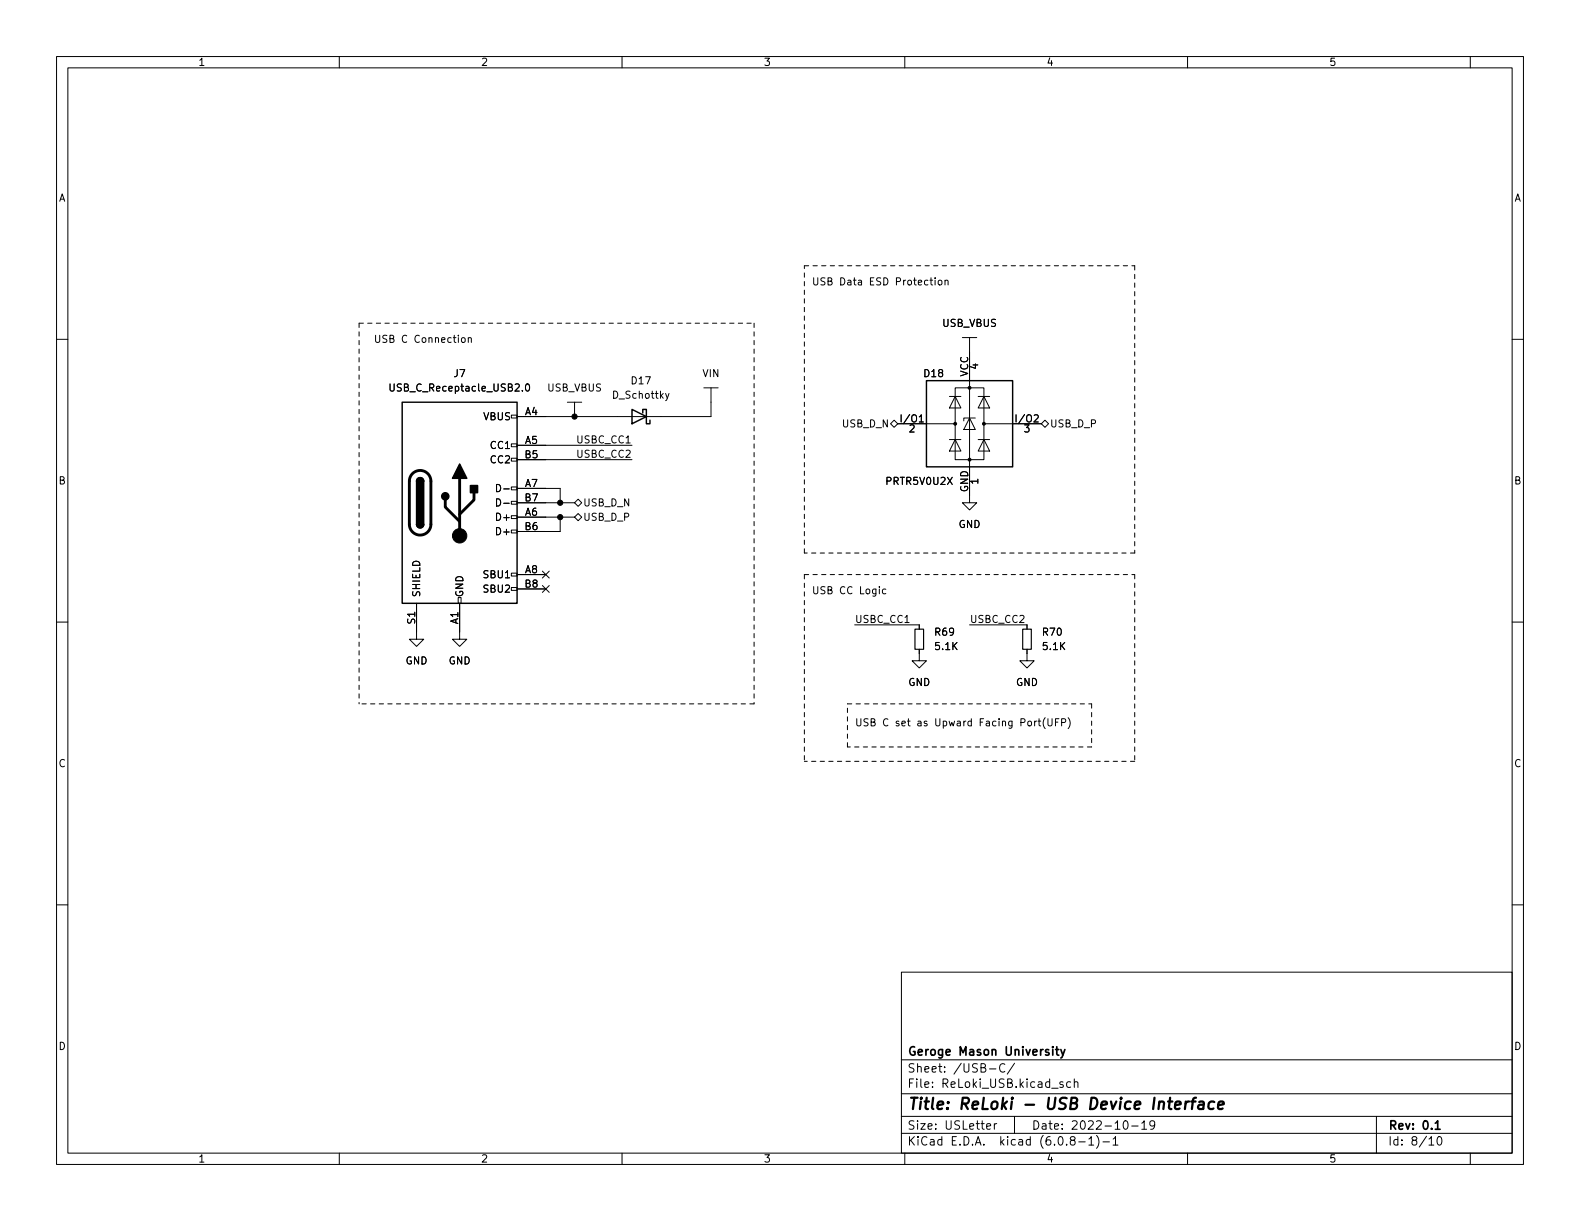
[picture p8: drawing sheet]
<svg xmlns="http://www.w3.org/2000/svg" width="279mm" height="216mm" viewBox="0 0 279 216" stroke-linecap="round" stroke-linejoin="round" font-family="sans-serif">
<g fill="none" stroke="#000" stroke-width=".18">
<path d="M10 10h259.4v195.9h-259.4zM12 12h255.4v191.9h-255.4zM60 10v2M110 10v2M160 10v2M210 10v2M260 10v2M10 60h2M81.7 59.8l.3-.1 .3 .2v.4l-.3 .3-.3-.1-.1-.2zM82.8 59.8l.2-.1 .3 .1 .1 .8M82.8 59.7v.9M164.5 49.5h.4"/>
<path d="M164.6 49.1v1.1l.3 .2M165.4 49.1v.1M165.4 49.5v.9M166 49.6l.3-.1 .3 .3v.3l-.3 .3-.3-.1-.1-.2zM167.1 49.7l.2-.2 .3 .1 .1 .8M167.1 49.5v.9M170.2 59.7h2.5M171.4 59.7v29.2h1.3l-1.3 1.3-1.2-1.3h1.2M267.4 60h2M69 67.9v1l.2 .3h.3l.2-.3v-1M90.4 78.5h1v.5h-1zM90.4 73.4h1v.5h-1z"/>
<path d="M91.4 78.7h20.4M93 68l.2-.1a.68 .68 0 0 1 .5 .6 .68 .68 0 0 1-.5 .7l-.2-.2-.1-.3zM100.3 71.1h2.6M101.6 71.1v2.6M118.3 69.6l-.4 1.1-.2 .1M124.5 68.6h2.5M125.7 68.6v5.1h-34.3M157.5 74.9l.6-.6 .6 .6-.6 .7zM158.7 74.9h10.2M162.6 74.6h.7M167.9 77.7h2M167.9 70.1h2"/>
<path d="M168.9 68.6h5.1v12.7h-5.1zM168.9 77.7l1 2.1h-2zM168.9 70.1l1 2h-2zM171.4 73.9l1.1 2h-2.1zM172.5 73.9h-2.1v.5M173 77.7h2M173 70.1h2M174 77.7l1 2.1h-2zM174 70.1l1 2h-2zM174 74.9h10.1M184.1 74.9l.7-.6 .6 .6-.6 .7zM87.8 85.7a.64 .64 0 0 1 .7 .6 .64 .64 0 0 1-.7 .6z"/>
<path d="M87.8 88.2a.64 .64 0 0 1 .7 .6 .64 .64 0 0 1-.7 .7zM90.4 93.7h1v.5h-1zM90.4 91.2h1v.5h-1zM90.4 88.6h1v.6h-1zM90.4 86.1h1v.5h-1zM90.4 81h1v.5h-1zM91.4 91.4h10.2M91.4 86.4h7.7v2.5M91.4 81.3h20.4M91.4 88.9h10.2M99.1 91.4v2.6h-7.7M101.6 88.9l.6-.6 .7 .6-.7 .6z"/>
<path d="M101.6 91.4l.6-.6 .7 .6-.7 .7zM10 110h2M73.7 106.7v6.3h1.2l-1.2 1.3-1.3-1.3h1.3M81 105.7h.5v1h-.5zM81.3 106.7v6.3h1.2l-1.2 1.3-1.3-1.3h1.3M90.4 103.9h1v.5h-1zM90.4 101.3h1v.6h-1zM91.4 101.6h5.1M91.4 104.1h5.1M95.9 101l1.2 1.2M95.9 103.5l1.2 1.2M97.1 101l-1.2 1.2"/>
<path d="M97.1 103.5l-1.2 1.2M151.1 110.5h11.5v.8M155.5 103.7v.2M156.6 104.2h-.3l-.3 .2 .2 .5h.4M162.6 114.8v2h1.2l-1.2 1.3-1.3-1.3h1.3M171.4 110.5h10.2v.8M181.6 114.8v2h1.3l-1.3 1.3-1.3-1.3h1.3M267.4 110h2M183.3 127.5l-.3 .3M183.6 127.5h.4M183.7 127.1v1.1l.3 .2M184.8 126.9a1.46 1.46 0 0 0 0 1.9"/>
<path d="M185.3 127.1v1l.3 .3h.2l.2-.3v-1M186.6 127.7h.5M187.3 127.1h-.7v1.3M187.7 127.8l.6-.1 .2-.2-.1-.3-.7-.1v1.3M188.9 126.9a1.46 1.46 0 0 1 0 1.9M10 160h2M267.4 160h2M159.4 171.9h108v32h-108zM159.4 197.4h108M159.4 193.4h108M159.4 187.4h108M174.5 199.2l.7-.2-.1-.3h-.4l-.2 .2v.7h.6"/>
<path d="M175 189h1.1M175.8 198.7v1M176.3 198.7h-.3l-.2 .3M177.7 188.2a.6 .6 0 0 0-.8 0 .6 .6 0 0 0-.1 .7 .56 .56 0 0 0 .3 .6 .56 .56 0 0 0 .6-.1M179.4 197.4v3M179.4 188l-1.3 1.9M188 191.4l-.4-.1-.2 .2 .1 .2 .5 .2v.3h-.6M189.3 191.4l-.4-.1-.3 .3v.4l.2 .2h.5M190 191.4l.2-.1 .3 .1 .1 .9M190 190.8v1.5M198.8 198.2h.2a.81 .81 0 0 1 .6 .6 .81 .81 0 0 1-.3 .8l-.2 .1a.81 .81 0 0 1-.6-.6 .81 .81 0 0 1 .3-.9zM200.1 199.1h1.2"/>
<path d="M201.9 198.6l.4-.4v1.5M201.9 199.7h.9M204.2 198.8l-.3 .3-.4-.1-.2-.2 .2-.6h.4l.2 .1a.99 .99 0 0 1-.3 1.4h-.3M243.4 197.4v6.5M60 203.9v2M110 203.9v2M159.4 200.4h108M160 203.9v2M189.5 201.6l-.2-.3v-.2l.2-.1h.5l.1 .3-.1 .2-.6 .2-.1 .2v.4l.2 .2 .5-.1 .1-.2-.1-.4-.2-.2M190.8 201.9h1.1M192.5 201.4l.5-.4v1.5M192.5 202.5h.9"/>
<path d="M193.9 200.8a1.72 1.72 0 0 1 0 2.2M195 201.9h1.2M196.8 201.4l.5-.4v1.5M196.8 202.5h.9M210 203.9v2M252.7 201.4l.4-.4v1.5M252.7 202.5h.8M254.3 201h.2a.81 .81 0 0 1 .6 .6 .81 .81 0 0 1-.3 .8l-.2 .1a.81 .81 0 0 1-.6-.6 .81 .81 0 0 1 .3-.9zM260 203.9v2"/>
</g>
<path d="M186.7 185.6h.5M186.9 185.1v1.3l.3 .2M187.6 185.6l.4 1M188.3 185.6l-.5 1.3-.2 .2M253.8 198.6l.4-.4v1.5M253.8 199.7h.9" fill="none" stroke="#000" stroke-width=".3"/>
<path d="M207.8 195.4l1-.2-.1-.3-.1-.1-.6 .1-.2 .9 .2 .3 .6-.1M209.7 194.8l-.2 1.3M210.3 194.8l-.4 .1-.3 .3M210.6 194.8h.8M211.5 194.1l-.4 .1-.1 .2-.2 1.7M212.1 194.9l.2-.1 .5 .1v1.2M212.9 195.2l-.7 .1a.4 .4 0 0 0-.3 .4 .4 .4 0 0 0 .2 .4l.7-.1M214.7 194.9a.66 .66 0 0 0-1 .3v.5l.1 .3 .2 .1 .6-.1M215.4 195.4l1-.2v-.3l-.2-.1-.6 .1-.2 .9 .2 .3 .6-.1" fill="none" stroke="#000" stroke-width=".4"/>
<path d="M71.1 71.1h20.3v35.6h-20.3zM111.8 72.4l2.5 1.3-2.5 1.2zM113.7 73v-.6h.6v2.5h.6v-.6M163.8 67.3h15.3v15.3h-15.3zM73.7 92.7a.64 .64 0 0 0 .6 .6 .64 .64 0 0 0 .6-.6M73.7 85.1a.64 .64 0 0 1 .6-.6 .64 .64 0 0 1 .6 .6" fill="none" stroke="#000" stroke-width=".25"/>
<path d="M161.8 111.3h1.5v3.5h-1.5zM180.8 111.3h1.6v3.5h-1.6z" fill="none" stroke="#000" stroke-width=".2"/>
<path d="M72.9 83.7a1.91 1.91 0 0 1 2.1-.4 1.91 1.91 0 0 1 1.2 1.8v7.6a1.91 1.91 0 0 1-1.9 1.9 1.91 1.91 0 0 1-1.9-1.9v-7.8l.2-.6zM78.7 88.4v1.3l2.6 2.5M81.3 84.6v10.1M83.8 87.1v1.3l-2.5 2.5" fill="none" stroke="#000" stroke-width=".51"/>
<g fill="#000" stroke="#000" stroke-width=".25">
<path d="M73.7 92.7h1.2a.64 .64 0 0 1-.6 .6 .64 .64 0 0 1-.6-.6zM73.7 85.1h1.2v7.6h-1.2zM73.8 84.6a.64 .64 0 0 1 .7-.1 .64 .64 0 0 1 .4 .6h-1.2zM81.3 82l1.2 2.6h-2.5zM83.2 85.9h1.3v1.2h-1.3z"/>
<circle cx="78.7" cy="87.8" r=".63"/>
</g>
<g fill="#000" stroke="#000" stroke-width=".18">
<circle cx="101.6" cy="73.7" r=".46"/>
<circle cx="168.9" cy="74.9" r=".25"/>
<circle cx="171.4" cy="68.6" r=".25"/>
<circle cx="174" cy="74.9" r=".25"/>
<circle cx="81.3" cy="94.7" r="1.27"/>
<circle cx="99.1" cy="91.4" r=".46"/>
<circle cx="99.1" cy="88.9" r=".46"/>
<circle cx="171.4" cy="81.3" r=".25"/>
</g>
<g fill="none" stroke="#000" stroke-width=".18" stroke-dasharray=".8 .8">
<path d="M63.5 57.2h69.8M63.5 57.2v67.3M133.3 57.2v67.3M142.2 47h58.5M200.7 47v50.8M142.2 97.8v-50.8M200.7 97.8h-58.5M142.2 101.6h58.5M142.2 101.6v33M200.7 101.6v33M133.3 124.5h-69.8M149.9 124.5h43.1"/>
<path d="M149.9 132.1v-7.6M193 132.1h-43.1M193 124.5v7.6M200.7 134.6h-58.5"/>
</g>
<text font-size="2.8" x="160.4" y="196.2">Title: ReLoki - USB Device Interface</text>
<g font-size="2.1">
<text x="160.4" y="189.7">Sheet: /USB-C/</text>
<text x="160.4" y="186.7">Geroge Mason University</text>
<text x="160.4" y="192.4">File: ReLoki_USB.kicad_sch</text>
<text x="160.4" y="202.5">KiCad E.D.A. kicad (6.0.8-1)-1</text>
<text x="160.4" y="199.7">Size: USLetter</text>
<text x="182.4" y="199.7">Date: 2022-10-19</text>
<text x="245.4" y="199.7">Rev: 0.1</text>
<text x="245.4" y="202.5">Id: 8/10</text>
</g>
<g font-size="1.8">
<text x="35" y="11.6">1</text>
<text x="85" y="11.6">2</text>
<text x="135" y="11.6">3</text>
<text x="185" y="11.6">4</text>
<text x="235" y="11.6">5</text>
<text x="10.3" y="35.6">A</text>
<text x="267.7" y="35.6">A</text>
<text x="143.5" y="50.5">USB Data ESD Protection</text>
<text x="166.6" y="57.8">USB_VBUS</text>
<text x="66" y="60.6">USB C Connection</text>
<text x="173" y="65.3" transform="rotate(-90 173 65.3)">4</text>
<text x="69.5" y="69.2">USB_C_Receptacle_USB2.0</text>
<text x="80.3" y="66.7">J7</text>
<text x="96.8" y="69.2">USB_VBUS</text>
<text x="108.5" y="70.5">D_Schottky</text>
<text x="111.7" y="67.9">D17</text>
<text x="124.3" y="66.7">VIN</text>
<text x="163.5" y="66.7">D18</text>
<text x="171.2" y="66.6" transform="rotate(-90 171.2 66.6)">VCC</text>
<text x="85.5" y="74.3">VBUS</text>
<text x="92.8" y="73.4">A4</text>
<text x="149" y="75.6">USB_D_N</text>
<text x="159.6" y="74.7">I/O1</text>
<text x="160.8" y="76.5">2</text>
<text x="179.9" y="74.7">I/O2</text>
<text x="181.1" y="76.5">3</text>
<text x="185.6" y="75.6">USB_D_P</text>
<text x="86.9" y="79.4">CC1</text>
<text x="86.9" y="81.9">CC2</text>
<text x="92.8" y="78.5">A5</text>
<text x="92.8" y="81">B5</text>
<text x="102.2" y="80.9">USBC_CC2</text>
<text x="102.2" y="78.4">USBC_CC1</text>
<text x="10.3" y="85.7">B</text>
<text x="88.6" y="87">D-</text>
<text x="88.6" y="89.5">D-</text>
<text x="92.8" y="86.1">A7</text>
<text x="92.8" y="88.6">B7</text>
<text x="103.1" y="89.5">USB_D_N</text>
<text x="156.9" y="85.7">PRTR5V0U2X</text>
<text x="171.2" y="87.1" transform="rotate(-90 171.2 87.1)">GND</text>
<text x="173" y="85.6" transform="rotate(-90 173 85.6)">1</text>
<text x="267.7" y="85.7">B</text>
<text x="88.1" y="92.1">D+</text>
<text x="88.1" y="94.6">D+</text>
<text x="92.8" y="91.2">A6</text>
<text x="92.8" y="93.7">B6</text>
<text x="103.1" y="92.1">USB_D_P</text>
<text x="169.5" y="93.3">GND</text>
<text x="92.8" y="101.3">A8</text>
<text x="74.3" y="105.7" transform="rotate(-90 74.3 105.7)">SHIELD</text>
<text x="81.9" y="105.7" transform="rotate(-90 81.9 105.7)">GND</text>
<text x="85.7" y="102.2">SBU1</text>
<text x="85.7" y="104.8">SBU2</text>
<text x="92.8" y="103.9">B8</text>
<text x="143.5" y="105.1">USB CC Logic</text>
<text x="73.4" y="110.3" transform="rotate(-90 73.4 110.3)">S1</text>
<text x="81" y="110.4" transform="rotate(-90 81 110.4)">A1</text>
<text x="151.1" y="110.1">USBC_CC1</text>
<text x="165.4" y="112.4">R69</text>
<text x="171.4" y="110.1">USBC_CC2</text>
<text x="184.5" y="112.4">R70</text>
<text x="71.7" y="117.5">GND</text>
<text x="79.3" y="117.5">GND</text>
<text x="165.5" y="114.9">5.1K</text>
<text x="184.5" y="114.9">5.1K</text>
<text x="160.6" y="121.3">GND</text>
<text x="179.6" y="121.3">GND</text>
<text x="151.1" y="128.4">USB C set as Upward Facing Port(UFP)</text>
<text x="10.3" y="135.6">C</text>
<text x="267.7" y="135.6">C</text>
<text x="10.3" y="185.7">D</text>
<text x="267.7" y="185.7">D</text>
<text x="35" y="205.6">1</text>
<text x="85" y="205.6">2</text>
<text x="135" y="205.6">3</text>
<text x="185" y="205.6">4</text>
<text x="235" y="205.6">5</text>
</g>
</svg>
